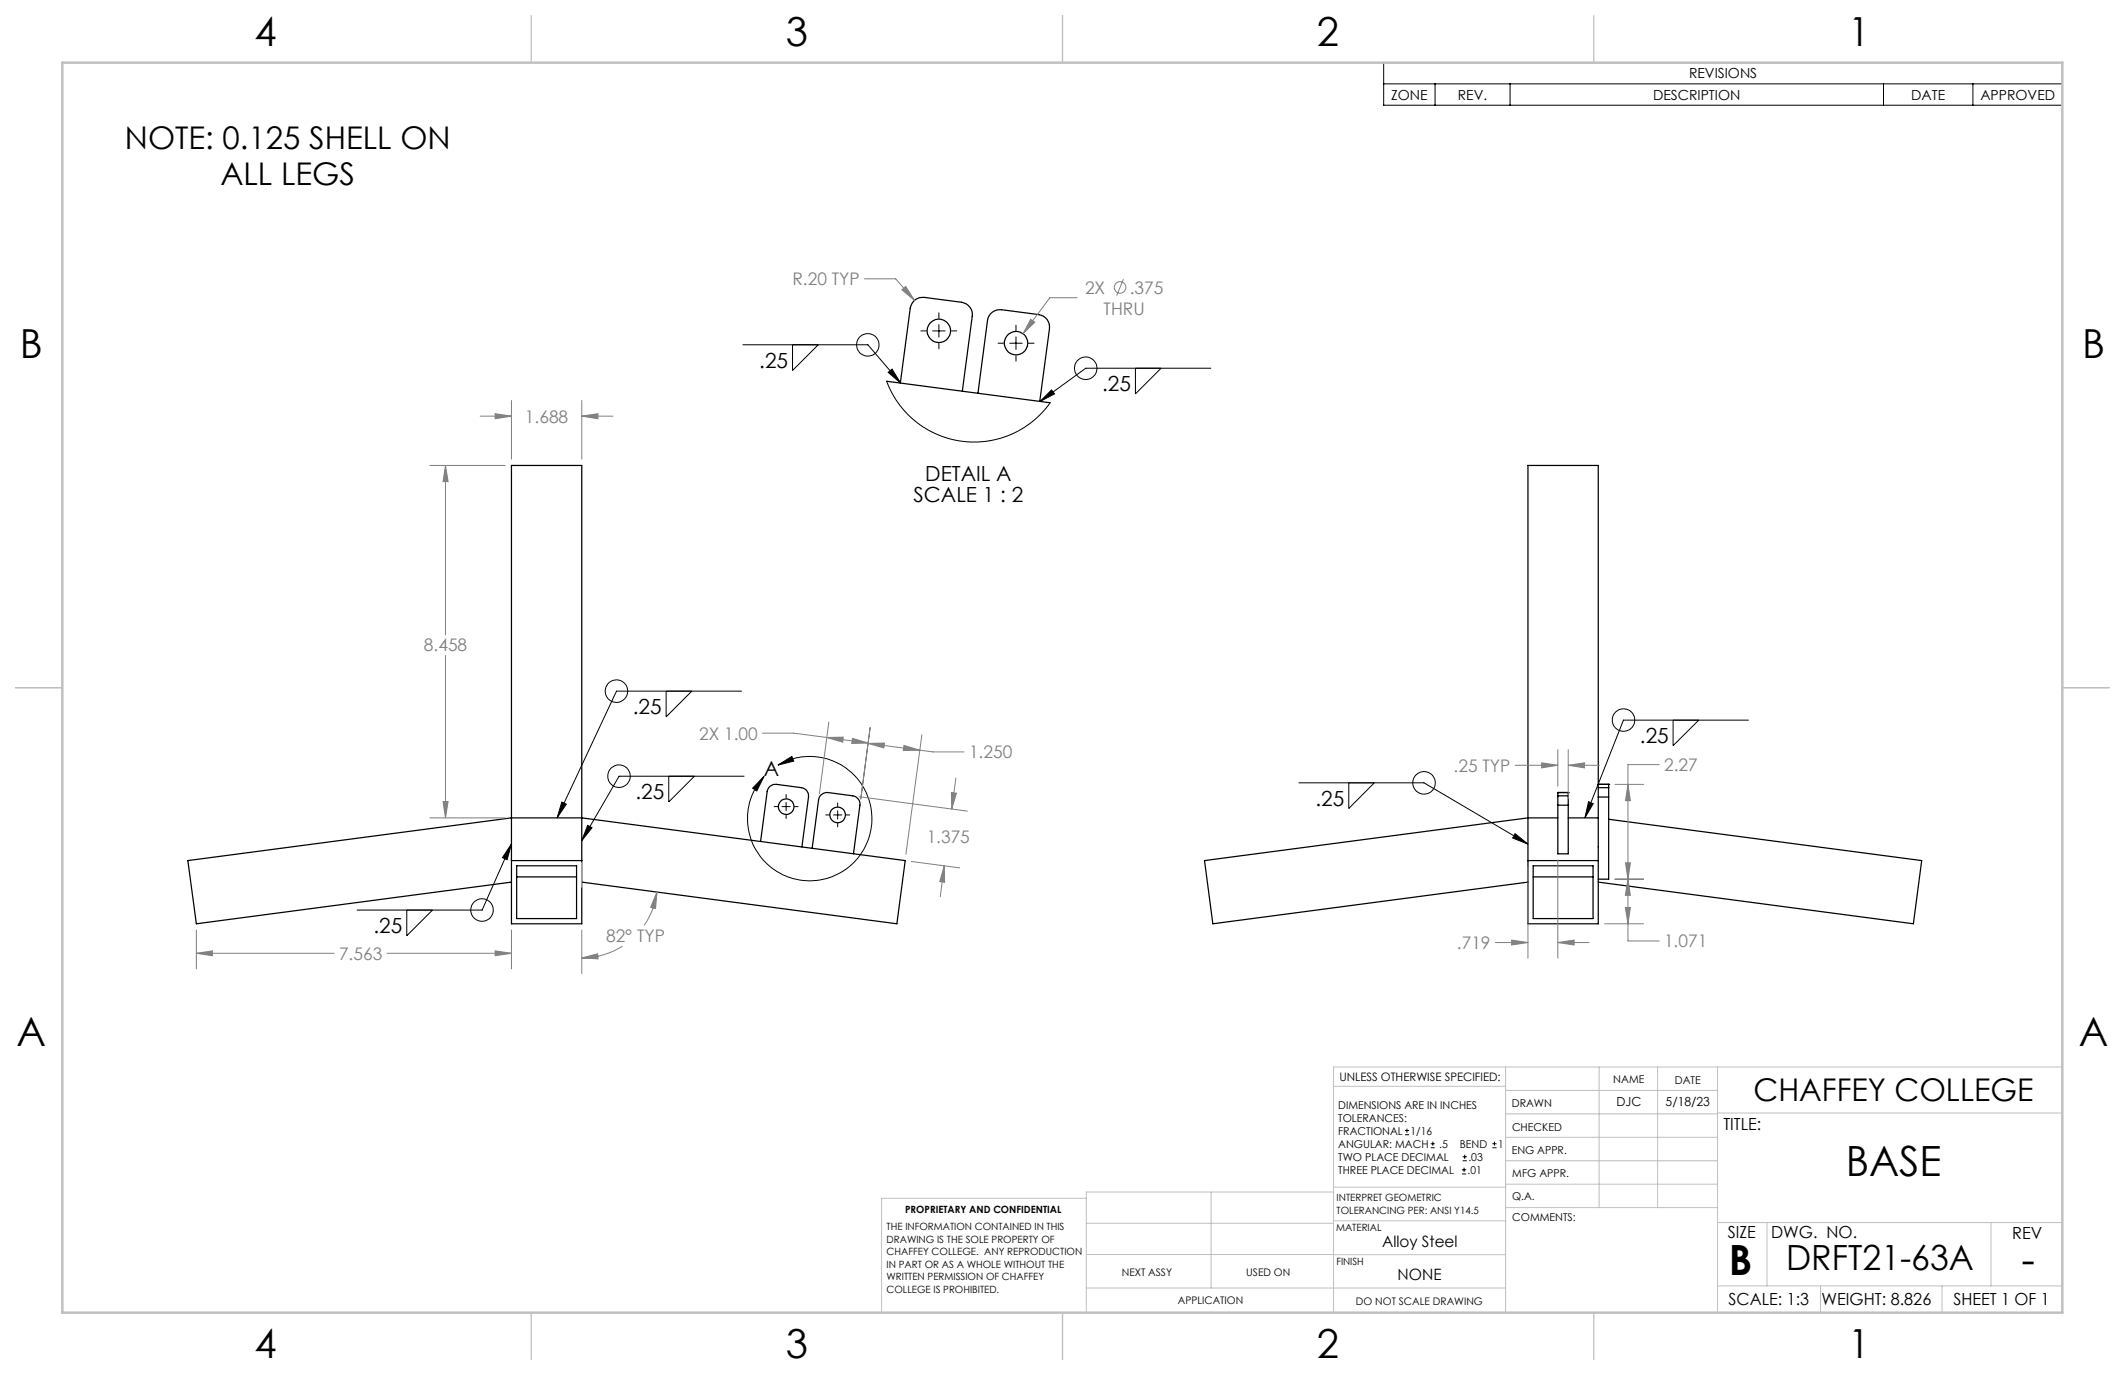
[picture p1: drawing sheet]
<svg xmlns="http://www.w3.org/2000/svg" width="432mm" height="279mm" viewBox="0 0 432 279" stroke-linecap="round" stroke-linejoin="round" font-family="sans-serif">
<g fill="none" stroke="#000" stroke-width=".25">
<path d="M180.2 77.5l33.2 4.3M183 77.8l2-15.2a2.55 2.55 0 0 1 2.8-2.2l7.6 1a2.55 2.55 0 0 1 2.2 2.9l-2.1 15.2M198.7 79.9l2-14.8a2.55 2.55 0 0 1 2.8-2.2l7.6 1a2.55 2.55 0 0 1 2.2 2.9l-2 14.8M103.9 94.6h14.3v93.1h-14.3zM324.8 159.4h.1M324.8 159.4h2.1M326.9 159.4h.1M326.9 159.4v.7M103.9 174.9h14.3M103.9 179.2l-64 8.5-1.7-12.8 65.7-8.7h14.3l65.7 8.7-1.7 12.8-64-8.5M105 175.9h12.2v10.8h-12.2zM105 178.2h12.2"/>
<path d="M154.6 171l1.3-10.2a1.71 1.71 0 0 1 1.9-1.4l5 .7a1.71 1.71 0 0 1 1.5 1.9l-1.4 10.1M165 172.4l1.3-9.9a1.76 1.76 0 0 1 1.9-1.5l5.1 .7a1.69 1.69 0 0 1 1.4 1.9l-1.3 9.9M310.5 174.9h14.3M311.5 175.9h12.2v10.8h-12.2zM311.5 178.2h12.2M316.5 161.7v1.9M316.5 161h.1M316.5 166.2h-6l-65.7 8.7 1.7 12.8 64-8.5M316.5 161h2.2M316.5 163.6v9.9h2.2v-9.9M316.5 161.7h2.2M316.5 163.6h2.2"/>
<path d="M316.5 161v.7M318.7 161.7v1.9M318.7 161h.1M318.7 166.2h6.1M318.7 161v.7M324.8 160.1v1.9M324.8 160.1v-65.5h-14.3v93.1h14.3v-25.7M324.8 162h2.1M324.8 160.1h2.1M326.9 160.1v1.9M326.9 162v16.6h-2.1M326.9 166.5l63.6 8.4-1.7 12.8-64-8.5"/>
<circle cx="190.8" cy="67.2" r="2.38"/>
<circle cx="206.5" cy="69.7" r="2.38"/>
<circle cx="159.7" cy="163.9" r="1.59"/>
<circle cx="170.2" cy="165.6" r="1.59"/>
</g>
<g fill="none" stroke="#000" stroke-width=".2">
<path d="M281.2 12.7h137.9v8.7h-137.9zM281.2 17h137.9M291.6 17v4.4M306.8 17v4.4M382.7 17v4.4M400.9 17v4.4M151 70.1h25.4l6.6 7.8M161 70.1v5.2l5.3-5.2M180.2 77.5l1.1 2.5 1.7 2.5 1.5 1.8 1.9 1.7 2.3 1.4 1.8 .9 2.6 .9 2.6 .5 3.2 .1 2-.2 2.6-.6 2.5-.9 1.9-1.1 2.6-1.9 1.2-1.2 1.7-2.1M180.5 75.7l.8-.7 1.7 2.9zM187.1 67.2h1.1M189.5 67.2h2.6"/>
<path d="M190.8 63.6v1.1M190.8 66v2.5M190.8 69.8v1.1M193.3 67.2h1.1M202.8 69.7h1.1M205.2 69.7h2.5M206.4 66.1v1.1M206.4 68.5v2.5M206.4 72.3v1.1M209 69.7h1.1M230.7 74.8v5.2l5.2-5.2M246 74.8h-25.4l-9.3 6.8"/>
<path d="M211.3 81.6l2.4-2.4 .6 .8zM135.4 140.4v5.3l5.2-5.3M135.9 157.7v5.2l5.2-5.2M150.7 140.4h-25.4l-12.1 25.8M151.2 157.7h-25.4l-7.6 13.1M155.3 157.8l-1.5 2.9-.9-.5zM158.1 155.5a12.6 12.6 0 0 1 19 9.4 12.6 12.6 0 0 1-16.5 13.4 12.6 12.6 0 0 1-5.3-20.5M158.1 155.5l2.8-1.8 .4 1zM263.9 159.1h25.4l21.2 12.4M274.1 159.1v5.2l5.2-5.2M340 146.3v5.2l5.2-5.2M355.3 146.3h-25.4l-7.8 19.9"/>
<path d="M103.9 171.5l-5.9 13.4h-25.4M103.9 171.5l-.9 3.2-.9-.4zM114.2 163l.9 .4-1.9 2.8zM119.4 167.7l.9 .5-2.1 2.6zM157.3 163.9h.7M158.9 163.9h1.7M159.7 161.5v.7M159.7 163.1v1.6M159.7 165.6v.7M161.4 163.9h.8M167.8 165.6h.7M169.4 165.6h1.7"/>
<path d="M170.2 163.2v.7M170.2 164.7v1.7M170.2 167.3v.7M171.9 165.6h.7M307.9 169.4l2.6 2.1-3.1-1.2zM322.8 162.9l.9 .4-1.6 2.9zM82.7 184.9v5.2l5.2-5.2M285.5 230.6h.8M285.5 229.7h.8M285.9 229.3v.9M290.7 233.2h.8M290.7 232.4h.8"/>
<path d="M291.1 232v.8M297.1 238.5h.8M297.1 237.7h.8M297.2 235.9h.9M297.2 235.1h.9M297.5 237.3v.8M297.6 234.6v.9M303.2 233.2h.9M303.2 232.4h.9M303.7 232v.8"/>
<circle cx="176.3" cy="70.1" r="2.28"/>
<circle cx="220.6" cy="74.8" r="2.29"/>
<circle cx="125.3" cy="140.4" r="2.29"/>
<circle cx="125.8" cy="157.7" r="2.28"/>
<circle cx="289.4" cy="159.1" r="2.28"/>
<circle cx="329.9" cy="146.3" r="2.29"/>
<circle cx="97.9" cy="184.9" r="2.28"/>
</g>
<g fill="none" stroke="#808080" stroke-width=".2">
<path d="M175.6 56.7h6.4l3.8 4.3M183.3 58.9l.7-.7 1.8 2.8zM228.3 56.7l-1.4 3.4M209.4 64.9l.9 .6-2.4 2.3zM218.9 60.5h-5.6l-5.4 7.3M87.3 94.6h15.4M90.5 94.6l.6 3.3h-1.1zM90.5 94.6v34.4M97.6 84.6h6.3M100.6 84.1l3.3 .5-3.3 .5zM103.9 81.4v11.9M118.2 84.6l3.3-.5v1z"/>
<path d="M118.2 81.4v11.9M118.2 84.6h6.4M90.5 133.2v33M154.9 149h6.4l15.1 2M168 149.9l3.3-.1-.1 1zM168.4 146.7l-1.9 14.6M173.2 150l3.2 1-3.3 .1zM176.4 151.1l3.3-.1-.1 1zM176.4 151.1l10.5 1.3M176.8 147.8l-1.9 14.5M183.7 151.5l3.2 .9-3.3 .1zM186.9 152.4l2.6 .4h6.4"/>
<path d="M187.3 149.3l-3.2 24.3M194.2 158.1l-.8 6.3M307.9 155.5h8.6M313.3 155l3.2 .5-3.2 .5zM316.5 152.3v7.5M318.7 155.5l3.3-.5v1zM318.7 152.3v10M318.7 155.5h6.3M328.2 159.4h5.8M330.8 159.4l.5 3.3h-1zM337.1 155.4h-6.3v35.8h6.3M87.3 166.2h15.4"/>
<path d="M90 162.9h1.1l-.6 3.3zM174.6 161.9l22 2.9M185.2 175l9.8 1.4M191.9 175.9v3.4l-.9-.2zM191.9 175.9l-.8 6.3M193.3 161l1 .2-.9 3.2zM310.5 176.1v18.6M316.5 174.8v19.9M328.2 178.6h5.8M330.3 175.3h1l-.5 3.3zM330.8 178.6l.5 3.3h-1zM39.9 193.7l3.3-.5v1z"/>
<path d="M39.9 189v7.9M39.9 193.7h28M78.6 193.7h25.3M100.6 193.2l3.3 .5-3.3 .5zM103.9 189v7.9M118.2 194.7l3.2-.9 .1 1zM118.2 189v8.8M126.5 192.3a15.8 15.8 0 0 1-8.3 2.4M133.5 181.3l-.3 3.3-1-.2zM133.5 181.3a15.7 15.7 0 0 1-2.6 6.7M303.8 191.5h6.7M307.2 191l3.3 .5-3.3 .5z"/>
<path d="M316.5 191.5l3.4-.5v1zM316.5 191.5h6.4M326 187.7h8M330.3 184.4h1l-.5 3.3z"/>
<circle cx="227.6" cy="58.4" r="1.18"/>
</g>
<g fill="none" stroke="#c0c0c0" stroke-width=".2">
<path d="M118.2 175.3v5M305.9 216.8v49.9M324.9 216.8v28.6M336.8 216.8v28.6M349 216.8v49.9M419.1 216.8h-148.1v49.9M271 220.7h34.9M305.9 231.1h43.1M305.9 226.3h43.1M305.9 221.6h43.1M305.9 235.9h43.1M349 226.2h70.1"/>
<path d="M220.7 248.6h50.3M220.7 254.9h50.3M220.7 243.5h-41.6v23.2M246.1 242.2v19.5M271 255h34.9M271 248.1h35M271 242.2h-50.3v24.5M271 241.2h35M305.9 240.6h43.1M306 245.4h43M349 248.4h70.1M359.1 248.4v12.9"/>
<path d="M404.6 248.4v12.9M220.7 261.7h85.2M349 261.3h70.1M369.9 261.3v5.4M394.6 261.3v5.4"/>
</g>
<path d="M108 3.2v9.5M215.9 3.2v9.5M323.8 3.2v9.5M3.1 139.7h9.6M419.1 139.7h9.5M108 266.7v9.6M215.9 266.7v9.6M323.8 266.7v9.6" fill="none" stroke="#c0c0c0" stroke-width=".25"/>
<path d="M12.7 12.7h406.4v254h-406.4z" fill="none" stroke="#c0c0c0" stroke-width=".5"/>
<path d="M155.3 157.8l-1.5 2.9-.9-.5zM158.1 155.5l2.8-1.8 .4 1zM119.4 167.7l.9 .5-2.1 2.6zM103.9 171.5l-.9 3.2-.9-.4zM114.2 163l.9 .4-1.9 2.8zM211.3 81.6l2.4-2.4 .6 .8zM180.5 75.7l.8-.7 1.7 2.9zM307.9 169.4l2.6 2.1-3.1-1.2zM322.8 162.9l.9 .4-1.6 2.9z" fill="#000"/>
<path d="M118.2 194.7l3.2-.9 .1 1zM133.5 181.3l-.3 3.3-1-.2zM191.9 175.9v3.4l-.9-.2zM193.3 161l1 .2-.9 3.2zM100.6 84.1l3.3 .5-3.3 .5zM118.2 84.6l3.3-.5v1zM90 162.9h1.1l-.6 3.3zM90.5 94.6l.6 3.3h-1.1zM176.4 151.1l3.3-.1-.1 1zM183.7 151.5l3.2 .9-3.3 .1zM168 149.9l3.3-.1-.1 1zM173.2 150l3.2 1-3.3 .1zM39.9 193.7l3.3-.5v1zM100.6 193.2l3.3 .5-3.3 .5zM183.3 58.9l2.5 2.1-1.8-2.8zM209.4 64.9l-1.5 2.9 2.4-2.3zM316.5 191.5l3.4-.5v1zM307.2 191l3.3 .5-3.3 .5zM313.3 155l3.2 .5-3.2 .5zM318.7 155.5l3.3-.5v1zM330.3 184.4h1l-.5 3.3zM330.8 178.6l.5 3.3h-1zM330.3 175.3h1l-.5 3.3zM330.8 159.4l.5 3.3h-1z" fill="#808080"/>
<g font-size="8.5">
<text x="375" y="239">BASE</text>
<text x="351.3" y="259">B</text>
<text x="410.8" y="258.9">-</text>
</g>
<g font-size="8.1">
<text x="51.7" y="9.3">4</text>
<text x="159.7" y="9.3">3</text>
<text x="267.6" y="9.3">2</text>
<text x="375.6" y="9.3">1</text>
<text x="4" y="72.8">B</text>
<text x="423.1" y="72.8">B</text>
<text x="3.3" y="212.5">A</text>
<text x="422.4" y="212.5">A</text>
<text x="51.7" y="276">4</text>
<text x="159.7" y="276">3</text>
<text x="267.6" y="276">2</text>
<text x="375.6" y="276">1</text>
</g>
<text font-size="7.1" x="362.9" y="258.1">DRFT21-63A</text>
<g font-size="6.3">
<text x="25.4" y="30.3">NOTE: 0.125 SHELL ON</text>
<text x="44.8" y="37.6">ALL LEGS</text>
<text x="356.3" y="223.7">CHAFFEY COLLEGE</text>
</g>
<g font-size="4.2">
<text x="154.3" y="74.8">.25</text>
<text x="224" y="79.5">.25</text>
<text x="185.6" y="102">SCALE 1 : 2</text>
<text x="188" y="97.8">DETAIL A</text>
<text x="128.6" y="145.1">.25</text>
<text x="333.2" y="151">.25</text>
<text x="155.2" y="157.7">A</text>
<text x="129.1" y="162.4">.25</text>
<text x="267.3" y="163.8">.25</text>
<text x="75.9" y="189.6">.25</text>
</g>
<g font-size="3.5" fill="#808080">
<text x="161" y="58">R.20 TYP</text>
<text x="220.5" y="59.7">2X</text>
<text x="229.6" y="59.7">.375</text>
<text x="224.3" y="63.9">THRU</text>
<text x="106.7" y="85.9">1.688</text>
<text x="86.2" y="132.4">8.458</text>
<text x="142.1" y="150.3">2X 1.00</text>
<text x="196.9" y="154.1">1.250</text>
<text x="295.4" y="156.8">.25 TYP</text>
<text x="338.1" y="156.7">2.27</text>
<text x="188.3" y="171.2">1.375</text>
<text x="123.2" y="191.5">82° TYP</text>
<text x="68.9" y="195">7.563</text>
<text x="296.1" y="192.8">.719</text>
<text x="338.1" y="192.5">1.071</text>
</g>
<g font-size="3.4">
<text x="350.2" y="229.5">TITLE:</text>
<text x="351.1" y="251.6">SIZE</text>
<text x="359.9" y="251.6">DWG. NO.</text>
<text x="408.9" y="251.7">REV</text>
<text x="351.2" y="265.2">SCALE: 1:3</text>
<text x="370.1" y="265.3">WEIGHT: 8.826</text>
<text x="396.9" y="265.2">SHEET 1 OF 1</text>
</g>
<g font-size="3.2">
<text x="280.9" y="253.3">Alloy Steel</text>
<text x="284" y="260.1">NONE</text>
</g>
<g font-size="2.8">
<text x="343.2" y="15.9">REVISIONS</text>
<text x="282.7" y="20.3">ZONE</text>
<text x="296.2" y="20.3">REV.</text>
<text x="335.9" y="20.3">DESCRIPTION</text>
<text x="388.4" y="20.3">DATE</text>
<text x="402.4" y="20.3">APPROVED</text>
</g>
<g font-size="2.5">
<text x="328.5" y="224.8">DJC</text>
<text x="338.5" y="224.8">5/18/23</text>
</g>
<text font-size="2.4" x="272.2" y="219.7">UNLESS OTHERWISE SPECIFIED:</text>
<g font-size="2.2">
<text x="327.8" y="220.1">NAME</text>
<text x="340.3" y="220.2">DATE</text>
<text x="271.9" y="225.3">DIMENSIONS ARE IN INCHES</text>
<text x="271.9" y="227.9">TOLERANCES:</text>
<text x="307.2" y="224.9">DRAWN</text>
<text x="271.9" y="230.6">FRACTIONAL</text>
<text x="271.9" y="233.2">ANGULAR: MACH</text>
<text x="286.6" y="230.6">1/16</text>
<text x="292.5" y="233.2">.5</text>
<text x="296.6" y="233.2">BEND</text>
<text x="304.4" y="233.2">1</text>
<text x="307.3" y="229.8">CHECKED</text>
<text x="271.9" y="238.5">THREE PLACE DECIMAL</text>
<text x="271.9" y="235.9">TWO PLACE DECIMAL</text>
<text x="298.2" y="238.5">.01</text>
<text x="298.4" y="235.9">.03</text>
<text x="307.2" y="234.5">ENG APPR.</text>
<text x="307.3" y="239.2">MFG APPR.</text>
<text x="307.3" y="243.9">Q.A.</text>
<text x="307.3" y="248.1">COMMENTS:</text>
</g>
<g font-size="2.1">
<text x="227.9" y="259.2">NEXT ASSY</text>
<text x="253.3" y="259.2">USED ON</text>
<text x="239.3" y="265">APPLICATION</text>
<text x="275.5" y="265.1">DO NOT SCALE DRAWING</text>
</g>
<g font-size="2">
<text x="271.6" y="244.1">INTERPRET GEOMETRIC</text>
<text x="180.2" y="250">THE INFORMATION CONTAINED IN THIS</text>
<text x="183.9" y="246.4">PROPRIETARY AND CONFIDENTIAL</text>
<text x="271.5" y="250.2">MATERIAL</text>
<text x="271.6" y="246.6">TOLERANCING PER: ANSI Y14.5</text>
<text x="180.2" y="252.5">DRAWING IS THE SOLE PROPERTY OF</text>
<text x="180.2" y="255.1">CHAFFEY COLLEGE. ANY REPRODUCTION</text>
<text x="180.2" y="257.6">IN PART OR AS A WHOLE WITHOUT THE</text>
<text x="271.5" y="257">FINISH</text>
<text x="180.2" y="260.1">WRITTEN PERMISSION OF CHAFFEY</text>
<text x="180.2" y="262.6">COLLEGE IS PROHIBITED.</text>
</g>
</svg>
